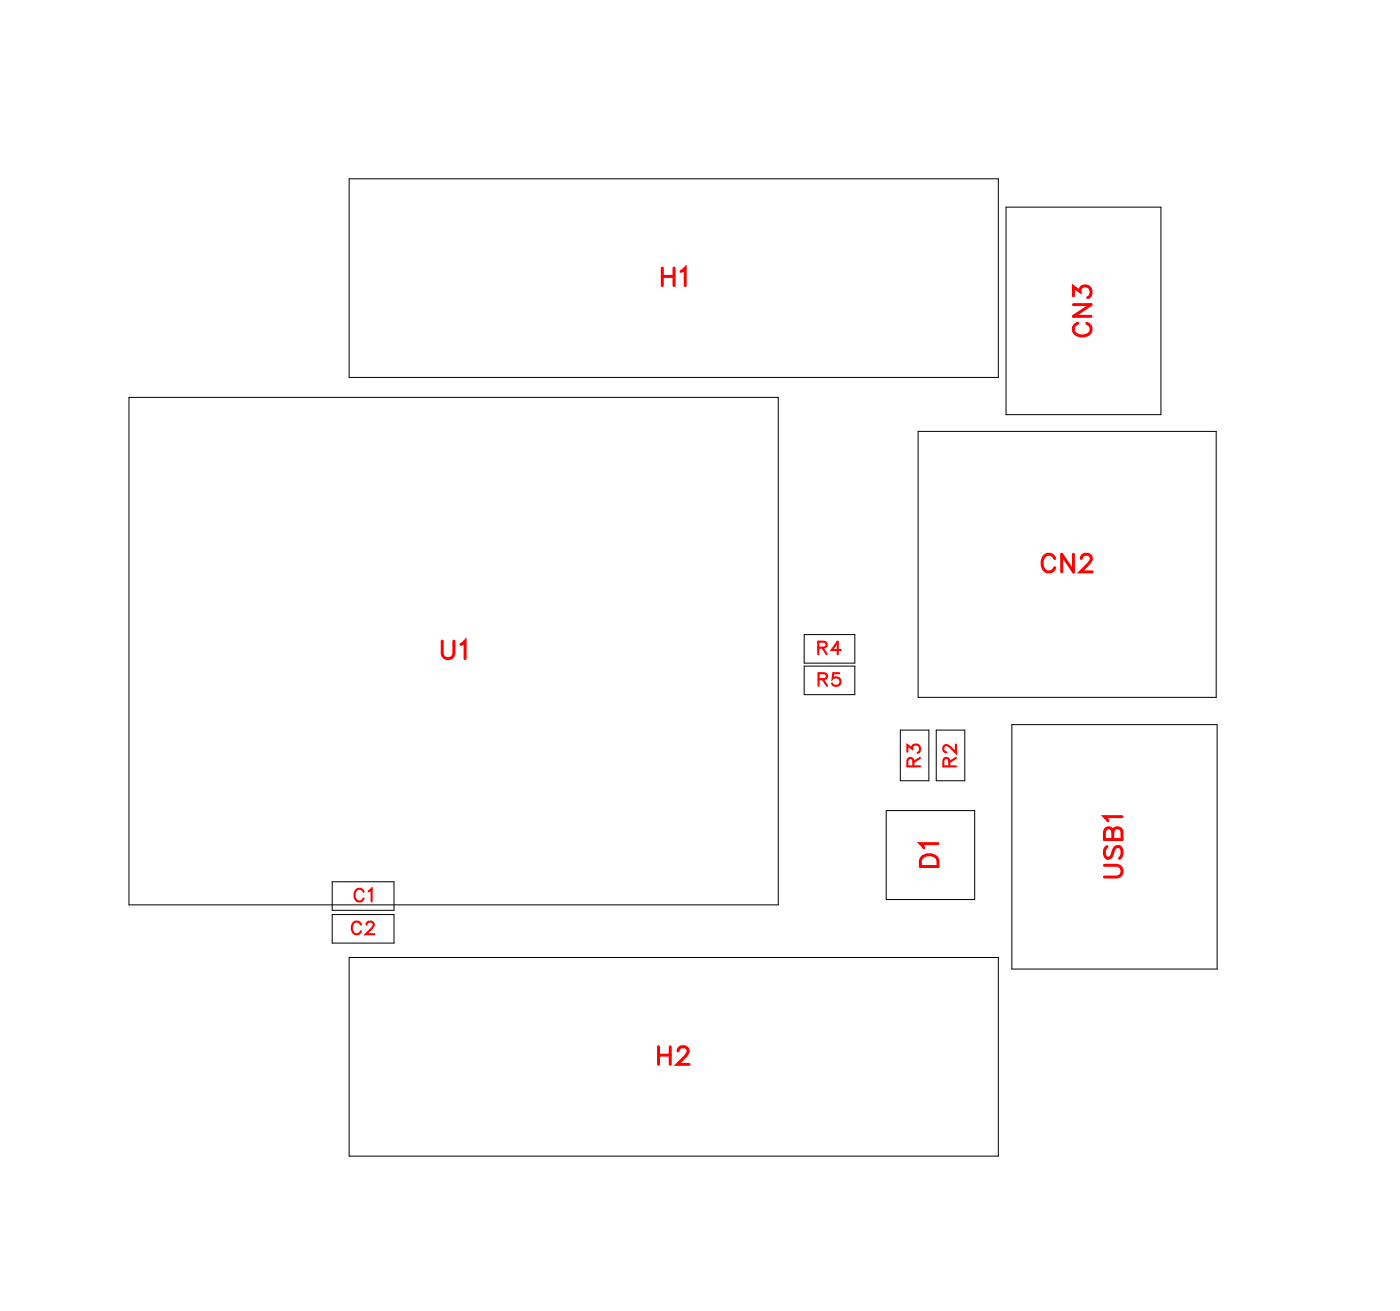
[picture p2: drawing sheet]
<svg xmlns="http://www.w3.org/2000/svg" width="56mm" height="53mm" viewBox="0 0 56 53" stroke-linecap="round" stroke-linejoin="round" font-family="sans-serif">
<g fill="none" stroke="#000" stroke-width=".04">
<path d="M5.2 16h26.2v20.5h-26.2zM14.1 7.2h26.1v8h-26.1zM37 17.4h12v10.7h-12zM40.5 8.3h6.3v8.4h-6.3zM13.4 35.5h2.5v1.2h-2.5zM13.4 36.8h2.5v1.2h-2.5zM14.1 38.6h26.1v8h-26.1zM32.4 25.6h2v1.1h-2zM32.4 26.8h2v1.2h-2zM35.7 32.7h3.6v3.5h-3.6zM36.3 29.4h1.1v2.1h-1.1zM37.7 29.4h1.2v2.1h-1.2z"/>
<path d="M40.8 29.2h8.3v9.8h-8.3z"/>
</g>
<g fill="none" stroke="#f00" stroke-width=".12">
<path d="M26.7 10.8v.7M26.7 11.1h.5M27.2 10.8v.7M27.4 10.9l.2-.1v.7M43.3 11.9v-.4l.2 .3a.24 .24 0 0 1 .4-.2 .24 .24 0 0 1-.1 .4M43.3 12.3h.7l-.7 .4h.7M43.4 13a.26 .26 0 0 0-.1 .3 .26 .26 0 0 0 .2 .2h.2a.26 .26 0 0 0 .3-.2 .26 .26 0 0 0-.2-.3M17.8 25.8v.5l.2 .2 .3-.1v-.6M18.6 26l.1-.2v.7M37.2 34.5l.2-.1 .3 .1 .1 .4h-.7zM37.8 34h-.7l.1 .2M42.5 22.5a.26 .26 0 0 0-.3-.2 .26 .26 0 0 0-.2 .3v.2a.26 .26 0 0 0 .2 .2 .26 .26 0 0 0 .3-.1"/>
<path d="M43.3 22.3v.7l-.5-.7v.7M43.6 22.5l.1-.2h.1l.2 .2-.1 .2-.4 .3h.5M44.5 34.9h.5l.2 .2-.1 .2h-.6M44.6 34.1l-.1 .2 .1 .3 .2-.1 .2-.4h.1l.1 .2-.1 .3M44.8 33.5v-.1h-.2l-.1 .4h.7v-.3l-.1-.2-.2 .1-.1 .4M45.2 32.9h-.7l.1 .2M26.5 42.2v.7M26.5 42.5h.5M27 42.2v.7M27.3 42.3l.2-.1h.1l.1 .1-.1 .2-.3 .4h.5"/>
</g>
<g fill="none" stroke="#f00" stroke-width=".08">
<path d="M14.5 37.2a.19 .19 0 0 0-.2-.1 .19 .19 0 0 0-.1 .2v.1a.19 .19 0 0 0 .1 .2 .19 .19 0 0 0 .2-.1M14.7 35.9a.19 .19 0 0 0-.3-.1 .19 .19 0 0 0-.1 .2v.1a.19 .19 0 0 0 .1 .2 .19 .19 0 0 0 .3-.1M14.8 37.2l.2-.1 .1 .2-.4 .3h.4M14.9 35.9l.1-.1v.5M33 26.1h.3v-.2l-.3-.1v.6M33 27.4l.3-.1v-.1l-.3-.1v.5M33.1 26.1l.2 .3M33.2 27.4l.1 .2M33.8 27.1h-.2v.2a.18 .18 0 0 1 .2 0 .18 .18 0 0 1 0 .3 .18 .18 0 0 1-.3-.1M33.9 26.2h-.4l.3-.4v.6M36.6 30.3v-.3l.2 .2a.17 .17 0 0 1 .2-.2 .17 .17 0 0 1 0 .3M36.8 30.9v-.3l-.1-.1-.1 .4h.5"/>
<path d="M37.1 30.5l-.3 .2M38.3 30.9l-.1-.3-.1-.1-.1 .4h.5M38.5 30v.3l-.3-.3-.2 .1 .1 .2M38.5 30.5l-.2 .2"/>
</g>
<g font-size="1.2" fill="#fff">
<text x="26.6" y="11.8">H1</text>
<text x="44.3" y="13.6" transform="rotate(-90 44.3 13.6)">CN3</text>
<text x="41.9" y="23.3">CN2</text>
<text x="17.8" y="26.8">U1</text>
<text x="38.1" y="35" transform="rotate(-90 38.1 35)">D1</text>
<text x="45.5" y="35.4" transform="rotate(-90 45.5 35.4)">USB1</text>
<text x="26.5" y="43.2">H2</text>
</g>
<g font-size=".9" fill="#fff">
<text x="32.9" y="26.6">R4</text>
<text x="32.9" y="27.8">R5</text>
<text x="37.3" y="30.9" transform="rotate(-90 37.3 30.9)">R3</text>
<text x="38.7" y="30.9" transform="rotate(-90 38.7 30.9)">R2</text>
<text x="14.1" y="37.8">C2</text>
<text x="14.2" y="36.5">C1</text>
</g>
</svg>
